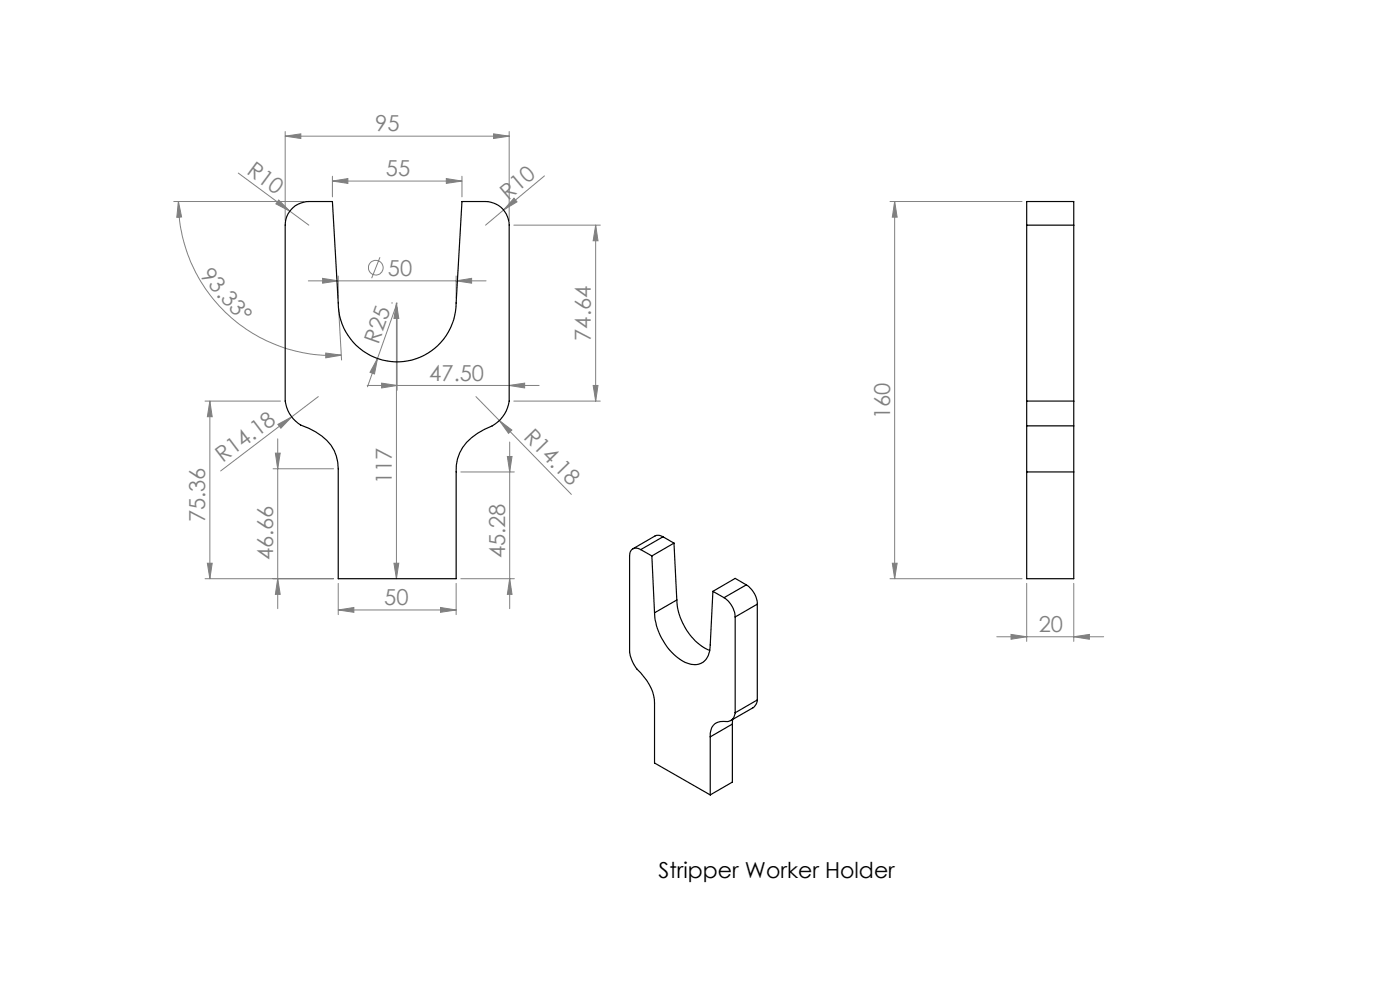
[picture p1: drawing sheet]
<svg xmlns="http://www.w3.org/2000/svg" width="297mm" height="210mm" viewBox="0 0 297 210" stroke-linecap="round" stroke-linejoin="round" font-family="sans-serif">
<g fill="none" stroke="#808080" stroke-width=".21">
<path d="M50.6 36.7l14.9 11.1M60.5 28.9l3.3-.5v1zM60.5 27.9v18.9M60.5 28.9h47.5M70.5 38.4l3.3-.5v1zM70.5 37.4v4.4M70.5 38.4h27.5M94.7 37.9l3.3 .5-3.3 .5zM98 37.4v4.4M104.7 28.4l3.3 .5-3.3 .5zM108 27.9v18.9M115.5 37.3l-8.7 7.2"/>
<path d="M36.9 42.7h27.6M37.9 42.7l.6 3.3-1 .1zM37.9 42.7a32.6 32.6 0 0 0 34.5 32.6M59.1 42.4l2.4 2.4-3-1.6zM65.4 59.6h37.7M68.4 59l3.4 .6-3.4 .5zM71.8 58.6v4.6M80.6 54.6l-1.8 4.4M96.8 59.6l3.2-.6v1.1zM96.8 58.6v4.6M106.8 44.5l-3.8 3.3M109 47.8h18.4"/>
<path d="M109 42l.7 .8-2.9 1.7zM126.4 47.8v37.3M126.4 47.8l.5 3.3h-1.1zM188.8 42.7h28M189.8 42.7l.5 3.4h-1zM189.8 42.7v80.1M69.1 74.9l3.3 .4-3.3 .6zM71.8 65.3l.7 11.1M80.1 76.1l-.7 3.2-.9-.3zM83.1 64.3h.2M84.1 64.3l.5 3.2h-1zM84.1 64.3v58.5"/>
<path d="M84.2 65.3v17.5M84.2 64.3l-6.2 17.7M43.5 85.1h16M44.5 85.1l.5 3.3h-1zM44.5 85.1v37.7M57.9 99.4h12.9M58.4 96.1h1l-.5 3.3zM58.9 93.1v36M58.9 90l3-1.6-2.3 2.4zM61.9 88.4l-15.1 11.5M67.5 84.1l-5.6 4.3M77.9 81.8h36.5"/>
<path d="M81 81.3l3.2 .5-3.2 .5zM101 84.1l4.9 5.1M105.9 89.2l2.7 2-.7 .7zM105.9 89.2l15.3 15.7M107.6 96.8h1l-.5 3.3zM108 81.8l3.3-.5v1zM108.1 93.8v35.3M109 85.1h18.4M125.8 81.8h1.1l-.5 3.3zM44 119.5h1l-.5 3.3zM83.6 119.5h1l-.5 3.3zM97.8 100.1h11.3"/>
<path d="M189.3 119.5h1l-.5 3.3zM43.5 122.8h27.3M58.9 122.8l.5 3.3h-1zM71.8 129.4l3.3-.5v1zM71.8 123.7v6.7M71.8 129.4h25M93.5 128.9l3.3 .5-3.3 .5zM96.8 123.7v6.7M97.8 122.8h11.3M108.1 122.8l.5 3.3h-1zM188.8 122.8h28M211.5 135.1h22.6"/>
<path d="M214.5 134.6l3.3 .5-3.3 .5zM217.8 123.7v12.4M227.8 135.1l3.3-.5v1zM227.8 123.7v12.4"/>
<circle cx="79.7" cy="56.8" r="1.55"/>
</g>
<g fill="#808080">
<path d="M59.1 42.4l2.4 2.4-3-1.6z"/>
<path d="M58.9 90l3-1.6-2.3 2.4z"/>
<path d="M109 42l.7 .8-2.9 1.7z"/>
<path d="M80.1 76.1l-.7 3.2-.9-.3z"/>
<path d="M105.9 89.2l2.7 2-.7 .7z"/>
<path d="M94.7 37.9l3.3 .5-3.3 .5zM70.5 38.4l3.3-.5v1zM108 81.8l3.3-.5v1zM81 81.3l3.2 .5-3.2 .5zM96.8 59.6l3.2-.6v1.1zM68.4 59l3.4 .6-3.4 .5z"/>
<path d="M71.8 129.4l3.3-.5v1zM93.5 128.9l3.3 .5-3.3 .5zM60.5 28.9l3.3-.5v1zM104.7 28.4l3.3 .5-3.3 .5zM214.5 134.6l3.3 .5-3.3 .5zM227.8 135.1l3.3-.5v1z"/>
<path d="M125.8 81.8h1.1l-.5 3.3zM126.4 47.8l.5 3.3h-1.1zM108.1 122.8l.5 3.3h-1zM107.6 96.8h1l-.5 3.3z"/>
<path d="M83.6 119.5h1l-.5 3.3zM84.1 64.3l.5 3.2h-1z"/>
<path d="M58.4 96.1h1l-.5 3.3zM58.9 122.8l.5 3.3h-1zM44.5 85.1l.5 3.3h-1zM44 119.5h1l-.5 3.3zM189.8 42.7l.5 3.4h-1zM189.3 119.5h1l-.5 3.3z"/>
<path d="M37.9 42.7l.6 3.3-1 .1zM69.1 74.9l3.3 .4-3.3 .6z"/>
</g>
<g fill="none" stroke="#000" stroke-width=".25">
<path d="M61.8 44.4a5.2 5.2 0 0 1 3.7-1.7h5l1.3 21.6a12.5 12.5 0 0 0 12.5 12.5 12.5 12.5 0 0 0 12.5-12.5l1.2-21.6h5a5 5 0 0 1 5 5.1v37.3a7.4 7.4 0 0 1-5.2 6 9.8 9.8 0 0 0-6 7.6v24.1h-25v-23.4a8.6 8.6 0 0 0-4.8-7.8l-1.5-.8a6.9 6.9 0 0 1-5-5.7v-37.3l.3-1.8zM217.8 47.8v-5.1h10v5.1M217.8 47.8h10M217.8 47.8v37.3M227.8 47.8v37.3M217.8 85.1v5.2M217.8 90.3v9.8M217.8 85.1h10M217.8 90.3h10M227.8 85.1v5.2M227.8 90.3v9.8M135.9 116.6a1.44 1.44 0 0 0-1.6-.2 1.44 1.44 0 0 0-.7 1.5v20.3a7.3 7.3 0 0 0 2.3 4.5 9.6 9.6 0 0 1 3 6.4v12.7l11.8 6.8"/>
<path d="M135.9 116.6l2.4 1.3M138.3 117.9l.6 12.1M140.7 113.9l-.9-.3h-.5l-5 2.8M140.7 113.9l-4.8 2.7M140.7 113.9l2.3 1.3M143 115.2l-4.7 2.7M143 115.2l.6 12.1M217.8 100.1v22.7h10v-22.7M217.8 100.1h10M143.6 127.3a12.5 12.5 0 0 0 7 10.7M143.6 127.3l-4.7 2.7M151.2 125.4l-.5 11.4a3.9 3.9 0 0 1-2.5 4.1 6.1 6.1 0 0 1-5.3-2.2 13.2 13.2 0 0 1-4-8.7"/>
<path d="M151.2 125.4l2.4 1.4M153.6 126.8a5.3 5.3 0 0 1 2.4 4.1M156 130.9v20.3M158.3 124.1a5.2 5.2 0 0 1 2.4 4.1M158.3 124.1l-4.7 2.7M158.3 124.1l-2.3-1.4-4.8 2.7M160.7 128.2l-4.7 2.7M160.7 128.2v20.3M150.7 156.3v12.3M155.4 153.6l-4.7 2.7M155.4 153.6v12.3l-4.7 2.7M155.4 152.6v1"/>
<path d="M156 151.2a1.93 1.93 0 0 1-2.5 1.8 2.67 2.67 0 0 0-2.8 3.3M160.7 148.5l-.3 .9-.6 .7-4.8 2.8M160.7 148.5l-4.7 2.7"/>
</g>
<g font-size="4.7" fill="#808080">
<text x="79.6" y="27.9">95</text>
<text x="52.2" y="36.7" transform="rotate(36 52.2 36.7)">R10</text>
<text x="81.8" y="37.4">55</text>
<text x="107.8" y="42.5" transform="rotate(-40 107.8 42.5)">R10</text>
<text x="42.3" y="58.6" transform="rotate(49 42.3 58.6)">93.33°</text>
<text x="82.3" y="58.5">50</text>
<text x="80.3" y="73.2" transform="rotate(-70 80.3 73.2)">R25</text>
<text x="125.4" y="72.3" transform="rotate(-90 125.4 72.3)">74.64</text>
<text x="91.1" y="80.8">47.50</text>
<text x="188.8" y="88.9" transform="rotate(-90 188.8 88.9)">160</text>
<text x="110.9" y="92.9" transform="rotate(46 110.9 92.9)">R14.18</text>
<text x="47.3" y="98.3" transform="rotate(-37 47.3 98.3)">R14.18</text>
<text x="83.1" y="102.8" transform="rotate(-90 83.1 102.8)">117</text>
<text x="43.5" y="110.8" transform="rotate(-90 43.5 110.8)">75.36</text>
<text x="57.9" y="118.9" transform="rotate(-90 57.9 118.9)">46.66</text>
<text x="107.1" y="118.4" transform="rotate(-90 107.1 118.4)">45.28</text>
<text x="81.5" y="128.3">50</text>
<text x="220.4" y="134">20</text>
</g>
<text font-size="4.7" x="139.7" y="186.2">Stripper Worker Holder</text>
</svg>
